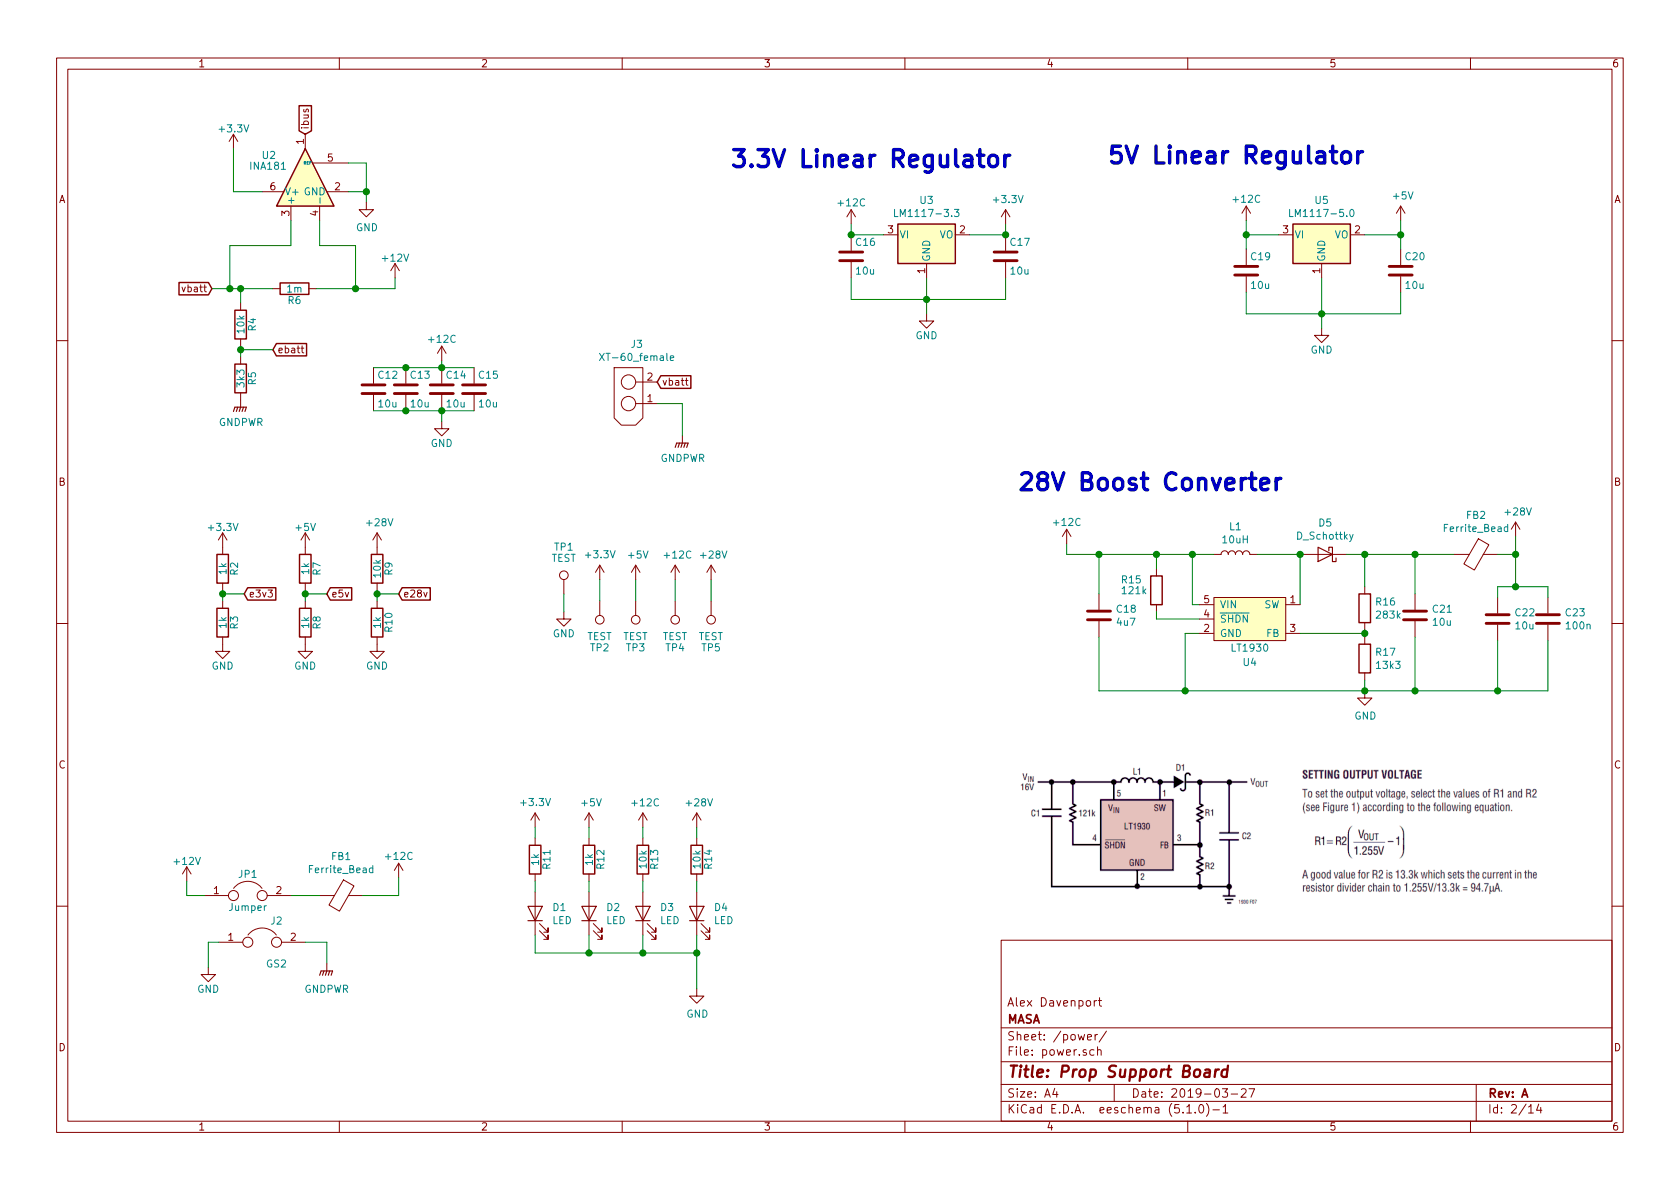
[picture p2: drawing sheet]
EESchema Schematic File Version 4
LIBS:prop_support-cache
EELAYER 29 0
EELAYER END
$Descr A4 11693 8268
encoding utf-8
Sheet 2 14
Title "Prop Support Board"
Date "2019-03-27"
Rev "A"
Comp "MASA"
Comment1 "Alex Davenport"
Comment2 ""
Comment3 ""
Comment4 ""
$EndDescr
$Comp
L power:GND #PWR0112
U 1 1
P 6450 2175
F 0 "#PWR0112" H 6450 1925 50  0001 C CNN
F 1 "GND" H 6450 2025 50  0000 C CNN
F 2 "" H 6450 2175 50  0001 C CNN
F 3 "" H 6450 2175 50  0001 C CNN
	1    6450 2175
	1    0    0    -1  
$EndComp
$Comp
L Device:C C17
U 1 1
P 7000 1775
F 0 "C17" H 7025 1875 50  0000 L CNN
F 1 "10u" H 7025 1675 50  0000 L CNN
F 2 "Capacitor_SMD:C_1206_3216Metric" H 7038 1625 50  0001 C CNN
F 3 "" H 7000 1775 50  0001 C CNN
	1    7000 1775
	1    0    0    -1  
$EndComp
$Comp
L Device:C C16
U 1 1
P 5925 1775
F 0 "C16" H 5950 1875 50  0000 L CNN
F 1 "10u" H 5950 1675 50  0000 L CNN
F 2 "Capacitor_SMD:C_1206_3216Metric" H 5963 1625 50  0001 C CNN
F 3 "" H 5925 1775 50  0001 C CNN
	1    5925 1775
	1    0    0    -1  
$EndComp
$Comp
L power:GND #PWR0113
U 1 1
P 9200 2275
F 0 "#PWR0113" H 9200 2025 50  0001 C CNN
F 1 "GND" H 9200 2125 50  0000 C CNN
F 2 "" H 9200 2275 50  0001 C CNN
F 3 "" H 9200 2275 50  0001 C CNN
	1    9200 2275
	1    0    0    -1  
$EndComp
$Comp
L Device:C C20
U 1 1
P 9750 1875
F 0 "C20" H 9775 1975 50  0000 L CNN
F 1 "10u" H 9775 1775 50  0000 L CNN
F 2 "Capacitor_SMD:C_1206_3216Metric" H 9788 1725 50  0001 C CNN
F 3 "" H 9750 1875 50  0001 C CNN
	1    9750 1875
	1    0    0    -1  
$EndComp
$Comp
L Device:C C19
U 1 1
P 8675 1875
F 0 "C19" H 8700 1975 50  0000 L CNN
F 1 "10u" H 8700 1775 50  0000 L CNN
F 2 "Capacitor_SMD:C_1206_3216Metric" H 8713 1725 50  0001 C CNN
F 3 "" H 8675 1875 50  0001 C CNN
	1    8675 1875
	1    0    0    -1  
$EndComp
$Comp
L power:GND #PWR0114
U 1 1
P 1450 6725
F 0 "#PWR0114" H 1450 6475 50  0001 C CNN
F 1 "GND" H 1450 6575 50  0000 C CNN
F 2 "" H 1450 6725 50  0001 C CNN
F 3 "" H 1450 6725 50  0001 C CNN
	1    1450 6725
	1    0    0    -1  
$EndComp
$Comp
L Device:C C14
U 1 1
P 3075 2700
F 0 "C14" H 3100 2800 50  0000 L CNN
F 1 "10u" H 3100 2600 50  0000 L CNN
F 2 "Capacitor_SMD:C_1206_3216Metric" H 3113 2550 50  0001 C CNN
F 3 "" H 3075 2700 50  0001 C CNN
	1    3075 2700
	1    0    0    -1  
$EndComp
$Comp
L power:GND #PWR0115
U 1 1
P 3075 2925
F 0 "#PWR0115" H 3075 2675 50  0001 C CNN
F 1 "GND" H 3075 2775 50  0000 C CNN
F 2 "" H 3075 2925 50  0001 C CNN
F 3 "" H 3075 2925 50  0001 C CNN
	1    3075 2925
	1    0    0    -1  
$EndComp
$Comp
L Device:C C13
U 1 1
P 2825 2700
F 0 "C13" H 2850 2800 50  0000 L CNN
F 1 "10u" H 2850 2600 50  0000 L CNN
F 2 "Capacitor_SMD:C_1206_3216Metric" H 2863 2550 50  0001 C CNN
F 3 "" H 2825 2700 50  0001 C CNN
	1    2825 2700
	1    0    0    -1  
$EndComp
$Comp
L Device:C C15
U 1 1
P 3300 2700
F 0 "C15" H 3325 2800 50  0000 L CNN
F 1 "10u" H 3325 2600 50  0000 L CNN
F 2 "Capacitor_SMD:C_1206_3216Metric" H 3338 2550 50  0001 C CNN
F 3 "" H 3300 2700 50  0001 C CNN
	1    3300 2700
	1    0    0    -1  
$EndComp
$Comp
L Device:C C12
U 1 1
P 2600 2700
F 0 "C12" H 2625 2800 50  0000 L CNN
F 1 "10u" H 2625 2600 50  0000 L CNN
F 2 "Capacitor_SMD:C_1206_3216Metric" H 2638 2550 50  0001 C CNN
F 3 "" H 2600 2700 50  0001 C CNN
	1    2600 2700
	1    0    0    -1  
$EndComp
$Comp
L Device:Jumper JP1
U 1 1
P 1725 6225
F 0 "JP1" H 1725 6375 50  0000 C CNN
F 1 "Jumper" H 1725 6145 50  0000 C CNN
F 2 "Connector_PinHeader_2.54mm:PinHeader_1x02_P2.54mm_Vertical" H 1725 6225 50  0001 C CNN
F 3 "" H 1725 6225 50  0001 C CNN
	1    1725 6225
	1    0    0    -1  
$EndComp
Wire Wire Line
	5925 1625 5925 1550
Wire Wire Line
	6450 2075 6450 2175
Connection ~ 6450 2075
Wire Wire Line
	7000 2075 7000 1925
Wire Wire Line
	5925 1925 5925 2075
Wire Wire Line
	8675 1725 8675 1625
Connection ~ 9200 2175
Wire Wire Line
	9750 2175 9750 2025
Wire Wire Line
	8675 2025 8675 2175
Wire Wire Line
	1450 6550 1450 6725
Wire Wire Line
	2275 6550 2275 6700
Wire Wire Line
	3075 2550 3075 2500
Wire Wire Line
	3075 2850 3075 2925
Connection ~ 2825 2850
Connection ~ 3075 2850
Connection ~ 2825 2550
Connection ~ 3075 2550
Wire Wire Line
	2600 2550 2825 2550
Wire Wire Line
	2600 2850 2825 2850
$Comp
L power:+12C #PWR0116
U 1 1
P 2775 6100
F 0 "#PWR0116" H 2775 5950 50  0001 C CNN
F 1 "+12C" H 2775 6250 50  0000 C CNN
F 2 "" H 2775 6100 50  0001 C CNN
F 3 "" H 2775 6100 50  0001 C CNN
	1    2775 6100
	1    0    0    -1  
$EndComp
$Comp
L power:+12C #PWR0117
U 1 1
P 5925 1550
F 0 "#PWR0117" H 5925 1400 50  0001 C CNN
F 1 "+12C" H 5925 1700 50  0000 C CNN
F 2 "" H 5925 1550 50  0001 C CNN
F 3 "" H 5925 1550 50  0001 C CNN
	1    5925 1550
	1    0    0    -1  
$EndComp
$Comp
L power:+12C #PWR0118
U 1 1
P 8675 1525
F 0 "#PWR0118" H 8675 1375 50  0001 C CNN
F 1 "+12C" H 8675 1675 50  0000 C CNN
F 2 "" H 8675 1525 50  0001 C CNN
F 3 "" H 8675 1525 50  0001 C CNN
	1    8675 1525
	1    0    0    -1  
$EndComp
$Comp
L power:+12V #PWR0119
U 1 1
P 1300 6125
F 0 "#PWR0119" H 1300 5975 50  0001 C CNN
F 1 "+12V" H 1300 6265 50  0000 C CNN
F 2 "" H 1300 6125 50  0001 C CNN
F 3 "" H 1300 6125 50  0001 C CNN
	1    1300 6125
	1    0    0    -1  
$EndComp
Wire Wire Line
	1300 6125 1300 6225
Wire Wire Line
	1300 6225 1425 6225
Wire Wire Line
	2775 6225 2775 6100
$Comp
L power:+12C #PWR0120
U 1 1
P 3075 2500
F 0 "#PWR0120" H 3075 2350 50  0001 C CNN
F 1 "+12C" H 3075 2650 50  0000 C CNN
F 2 "" H 3075 2500 50  0001 C CNN
F 3 "" H 3075 2500 50  0001 C CNN
	1    3075 2500
	1    0    0    -1  
$EndComp
$Comp
L Device:Jumper J2
U 1 1
P 1825 6550
F 0 "J2" H 1925 6700 50  0000 C CNN
F 1 "GS2" H 1925 6401 50  0000 C CNN
F 2 "Connector_PinHeader_2.54mm:PinHeader_1x02_P2.54mm_Vertical" V 1899 6550 50  0001 C CNN
F 3 "" H 1825 6550 50  0001 C CNN
	1    1825 6550
	1    0    0    -1  
$EndComp
Wire Wire Line
	9200 2175 9200 2275
Wire Wire Line
	2825 2850 3075 2850
Wire Wire Line
	3075 2850 3300 2850
Wire Wire Line
	2825 2550 3075 2550
Wire Wire Line
	3075 2550 3300 2550
Wire Wire Line
	8675 2175 9200 2175
Wire Wire Line
	9200 2175 9750 2175
Connection ~ 7000 1625
$Comp
L power:+3.3V #PWR0121
U 1 1
P 7000 1550
F 0 "#PWR0121" H 7000 1400 50  0001 C CNN
F 1 "+3.3V" H 7015 1723 50  0000 C CNN
F 2 "" H 7000 1550 50  0001 C CNN
F 3 "" H 7000 1550 50  0001 C CNN
	1    7000 1550
	1    0    0    -1  
$EndComp
Connection ~ 5925 1625
Connection ~ 8675 1625
Wire Wire Line
	8675 1625 8675 1525
$Comp
L power:+5V #PWR0122
U 1 1
P 9750 1525
F 0 "#PWR0122" H 9750 1375 50  0001 C CNN
F 1 "+5V" H 9765 1698 50  0000 C CNN
F 2 "" H 9750 1525 50  0001 C CNN
F 3 "" H 9750 1525 50  0001 C CNN
	1    9750 1525
	1    0    0    -1  
$EndComp
Wire Wire Line
	9750 1725 9750 1625
$Comp
L Device:L L1
U 1 1
P 8600 3850
F 0 "L1" V 8790 3850 50  0000 C CNN
F 1 "10uH" V 8699 3850 50  0000 C CNN
F 2 "Inductor_SMD:L_Wuerth_MAPI-4030" H 8600 3850 50  0001 C CNN
F 3 "SRP6060FA-100M" H 8600 3850 50  0001 C CNN
	1    8600 3850
	0    -1   -1   0   
$EndComp
$Comp
L Device:C C18
U 1 1
P 7650 4275
F 0 "C18" H 7765 4321 50  0000 L CNN
F 1 "4u7" H 7765 4230 50  0000 L CNN
F 2 "Capacitor_SMD:C_0805_2012Metric" H 7688 4125 50  0001 C CNN
F 3 "~" H 7650 4275 50  0001 C CNN
	1    7650 4275
	1    0    0    -1  
$EndComp
$Comp
L Device:C C21
U 1 1
P 9850 4275
F 0 "C21" H 9965 4321 50  0000 L CNN
F 1 "10u" H 9965 4230 50  0000 L CNN
F 2 "Capacitor_SMD:C_1206_3216Metric" H 9888 4125 50  0001 C CNN
F 3 "~" H 9850 4275 50  0001 C CNN
	1    9850 4275
	1    0    0    -1  
$EndComp
$Comp
L Device:D_Schottky D5
U 1 1
P 9225 3850
F 0 "D5" H 9225 3634 50  0000 C CNN
F 1 "D_Schottky" H 9225 3725 50  0000 C CNN
F 2 "davenport_kicad_footprints:SODFL4725X110N" H 9225 3850 50  0001 C CNN
F 3 "~" H 9225 3850 50  0001 C CNN
	1    9225 3850
	-1   0    0    1   
$EndComp
$Comp
L Device:R R15
U 1 1
P 8050 4100
F 0 "R15" H 7800 4175 50  0000 L CNN
F 1 "121k" H 7800 4100 50  0000 L CNN
F 2 "Resistor_SMD:R_0805_2012Metric" V 7980 4100 50  0001 C CNN
F 3 "~" H 8050 4100 50  0001 C CNN
	1    8050 4100
	1    0    0    -1  
$EndComp
$Comp
L Device:R R16
U 1 1
P 9500 4225
F 0 "R16" H 9570 4271 50  0000 L CNN
F 1 "283k" H 9570 4180 50  0000 L CNN
F 2 "Resistor_SMD:R_0805_2012Metric" V 9430 4225 50  0001 C CNN
F 3 "~" H 9500 4225 50  0001 C CNN
	1    9500 4225
	1    0    0    -1  
$EndComp
$Comp
L Device:R R17
U 1 1
P 9500 4575
F 0 "R17" H 9570 4621 50  0000 L CNN
F 1 "13k3" H 9570 4530 50  0000 L CNN
F 2 "Resistor_SMD:R_0805_2012Metric" V 9430 4575 50  0001 C CNN
F 3 "~" H 9500 4575 50  0001 C CNN
	1    9500 4575
	1    0    0    -1  
$EndComp
Wire Wire Line
	9375 3850 9500 3850
Wire Wire Line
	9500 3850 9500 4075
Wire Wire Line
	9500 3850 9850 3850
Wire Wire Line
	9850 3850 9850 4125
Connection ~ 9500 3850
Wire Wire Line
	9850 4425 9850 4800
Wire Wire Line
	9850 4800 9500 4800
Wire Wire Line
	8250 4800 8250 4400
Wire Wire Line
	8250 4400 8350 4400
Wire Wire Line
	9500 4725 9500 4800
Wire Wire Line
	7650 4425 7650 4800
Wire Wire Line
	7650 4800 8250 4800
Connection ~ 8250 4800
Wire Wire Line
	7650 4125 7650 3850
Wire Wire Line
	7650 3850 8050 3850
Wire Wire Line
	8050 3950 8050 3850
Connection ~ 8050 3850
Wire Wire Line
	8050 3850 8300 3850
Wire Wire Line
	8050 4250 8050 4300
Wire Wire Line
	8050 4300 8350 4300
Wire Wire Line
	8350 4200 8300 4200
Wire Wire Line
	8300 4200 8300 3850
Connection ~ 8300 3850
Wire Wire Line
	8300 3850 8450 3850
Wire Wire Line
	7425 3775 7425 3850
Wire Wire Line
	7425 3850 7650 3850
Connection ~ 7650 3850
$Comp
L power:+28V #PWR0123
U 1 1
P 10550 3725
F 0 "#PWR0123" H 10550 3575 50  0001 C CNN
F 1 "+28V" H 10565 3898 50  0000 C CNN
F 2 "" H 10800 3775 50  0001 C CNN
F 3 "" H 10800 3775 50  0001 C CNN
	1    10550 3725
	1    0    0    -1  
$EndComp
Wire Wire Line
	9850 3850 10125 3850
Connection ~ 9850 3850
Text Notes 7075 3425 0    118  ~ 24
28V Boost Converter
Wire Wire Line
	1450 6550 1525 6550
Wire Wire Line
	2125 6550 2275 6550
Text Notes 5075 1175 0    118  ~ 24
3.3V Linear Regulator
Text Notes 7700 1150 0    118  ~ 24
5V Linear Regulator
$Comp
L Device:Ferrite_Bead FB2
U 1 1
P 10275 3850
F 0 "FB2" V 10001 3850 50  0000 C CNN
F 1 "Ferrite_Bead" V 10092 3850 50  0000 C CNN
F 2 "Resistor_SMD:R_1206_3216Metric" V 10205 3850 50  0001 C CNN
F 3 "~" H 10275 3850 50  0001 C CNN
	1    10275 3850
	0    1    1    0   
$EndComp
$Comp
L Device:Ferrite_Bead FB1
U 1 1
P 2375 6225
F 0 "FB1" V 2101 6225 50  0000 C CNN
F 1 "Ferrite_Bead" V 2192 6225 50  0000 C CNN
F 2 "Resistor_SMD:R_1206_3216Metric" V 2305 6225 50  0001 C CNN
F 3 "~" H 2375 6225 50  0001 C CNN
	1    2375 6225
	0    1    1    0   
$EndComp
Wire Wire Line
	2225 6225 2025 6225
Wire Wire Line
	10425 3850 10550 3850
Wire Wire Line
	10550 3850 10550 3725
$Comp
L Device:C C23
U 1 1
P 10775 4300
F 0 "C23" H 10890 4346 50  0000 L CNN
F 1 "100n" H 10890 4255 50  0000 L CNN
F 2 "Capacitor_SMD:C_0805_2012Metric" H 10813 4150 50  0001 C CNN
F 3 "~" H 10775 4300 50  0001 C CNN
	1    10775 4300
	1    0    0    -1  
$EndComp
Connection ~ 10550 3850
$Comp
L Device:C C22
U 1 1
P 10425 4300
F 0 "C22" H 10540 4346 50  0000 L CNN
F 1 "10u" H 10540 4255 50  0000 L CNN
F 2 "Capacitor_SMD:C_1206_3216Metric" H 10463 4150 50  0001 C CNN
F 3 "~" H 10425 4300 50  0001 C CNN
	1    10425 4300
	1    0    0    -1  
$EndComp
Wire Wire Line
	10425 4150 10425 4075
Wire Wire Line
	10425 4075 10550 4075
Wire Wire Line
	10550 4075 10550 3850
Wire Wire Line
	10775 4150 10775 4075
Wire Wire Line
	10775 4075 10550 4075
Connection ~ 10550 4075
Wire Wire Line
	10775 4450 10775 4800
Wire Wire Line
	10775 4800 10425 4800
Connection ~ 9850 4800
Wire Wire Line
	10425 4450 10425 4800
Connection ~ 10425 4800
Wire Wire Line
	10425 4800 9850 4800
$Comp
L power:GND #PWR0124
U 1 1
P 9500 4800
F 0 "#PWR0124" H 9500 4550 50  0001 C CNN
F 1 "GND" H 9505 4627 50  0000 C CNN
F 2 "" H 9500 4800 50  0001 C CNN
F 3 "" H 9500 4800 50  0001 C CNN
	1    9500 4800
	1    0    0    -1  
$EndComp
Connection ~ 9500 4800
$Comp
L power:+12C #PWR0125
U 1 1
P 7425 3775
F 0 "#PWR0125" H 7425 3625 50  0001 C CNN
F 1 "+12C" H 7425 3925 50  0000 C CNN
F 2 "" H 7425 3775 50  0001 C CNN
F 3 "" H 7425 3775 50  0001 C CNN
	1    7425 3775
	1    0    0    -1  
$EndComp
Wire Wire Line
	9500 4800 8250 4800
$Comp
L power:GNDPWR #PWR0126
U 1 1
P 2275 6700
F 0 "#PWR0126" H 2275 6500 50  0001 C CNN
F 1 "GNDPWR" H 2275 6525 50  0000 C CNN
F 2 "" H 2275 6650 50  0001 C CNN
F 3 "" H 2275 6650 50  0001 C CNN
	1    2275 6700
	1    0    0    -1  
$EndComp
Wire Wire Line
	5925 2075 6450 2075
Wire Wire Line
	6450 2075 7000 2075
$Comp
L Regulator_Linear:LM1117-3.3 U3
U 1 1
P 6450 1625
F 0 "U3" H 6450 1867 50  0000 C CNN
F 1 "LM1117-3.3" H 6450 1776 50  0000 C CNN
F 2 "Package_TO_SOT_SMD:SOT-223-3_TabPin2" H 6450 1625 50  0001 C CNN
F 3 "http://www.ti.com/lit/ds/symlink/lm1117.pdf" H 6450 1625 50  0001 C CNN
	1    6450 1625
	1    0    0    -1  
$EndComp
Wire Wire Line
	5925 1625 6150 1625
Wire Wire Line
	6450 1925 6450 2075
Wire Wire Line
	6750 1625 7000 1625
Wire Wire Line
	9750 1525 9750 1625
Connection ~ 9750 1625
Wire Wire Line
	7000 1550 7000 1625
Text GLabel 1475 2000 0    49   Input ~ 0
vbatt
$Comp
L Device:R R6
U 1 1
P 2050 2000
F 0 "R6" V 2130 2000 50  0000 C CNN
F 1 "1m" V 2050 2000 50  0000 C CNN
F 2 "Resistor_SMD:R_2512_6332Metric" V 1980 2000 50  0001 C CNN
F 3 "" H 2050 2000 50  0001 C CNN
	1    2050 2000
	0    1    1    0   
$EndComp
$Comp
L power:+12V #PWR0127
U 1 1
P 2750 1925
F 0 "#PWR0127" H 2750 1775 50  0001 C CNN
F 1 "+12V" H 2750 2065 50  0000 C CNN
F 2 "" H 2750 1925 50  0001 C CNN
F 3 "" H 2750 1925 50  0001 C CNN
	1    2750 1925
	1    0    0    -1  
$EndComp
$Comp
L Device:R R4
U 1 1
P 1675 2250
F 0 "R4" V 1755 2250 50  0000 C CNN
F 1 "10k" V 1675 2250 50  0000 C CNN
F 2 "Resistor_SMD:R_0805_2012Metric" V 1605 2250 50  0001 C CNN
F 3 "" H 1675 2250 50  0001 C CNN
	1    1675 2250
	1    0    0    -1  
$EndComp
$Comp
L Device:R R5
U 1 1
P 1675 2625
F 0 "R5" V 1755 2625 50  0000 C CNN
F 1 "3k3" V 1675 2625 50  0000 C CNN
F 2 "Resistor_SMD:R_0805_2012Metric" V 1605 2625 50  0001 C CNN
F 3 "" H 1675 2625 50  0001 C CNN
	1    1675 2625
	1    0    0    -1  
$EndComp
Text GLabel 1900 2425 2    49   Input ~ 0
ebatt
Text GLabel 2125 925  1    49   Input ~ 0
ibus
$Comp
L power:+3.3V #PWR0129
U 1 1
P 1625 1025
F 0 "#PWR0129" H 1625 875 50  0001 C CNN
F 1 "+3.3V" H 1625 1165 50  0000 C CNN
F 2 "" H 1625 1025 50  0001 C CNN
F 3 "" H 1625 1025 50  0001 C CNN
	1    1625 1025
	1    0    0    -1  
$EndComp
$Comp
L power:+3.3V #PWR0131
U 1 1
P 1550 3800
F 0 "#PWR0131" H 1550 3650 50  0001 C CNN
F 1 "+3.3V" H 1550 3940 50  0000 C CNN
F 2 "" H 1550 3800 50  0001 C CNN
F 3 "" H 1550 3800 50  0001 C CNN
	1    1550 3800
	1    0    0    -1  
$EndComp
$Comp
L power:+5V #PWR0132
U 1 1
P 2125 3800
F 0 "#PWR0132" H 2125 3650 50  0001 C CNN
F 1 "+5V" H 2125 3940 50  0000 C CNN
F 2 "" H 2125 3800 50  0001 C CNN
F 3 "" H 2125 3800 50  0001 C CNN
	1    2125 3800
	1    0    0    -1  
$EndComp
$Comp
L Device:R R3
U 1 1
P 1550 4325
F 0 "R3" V 1630 4325 50  0000 C CNN
F 1 "1k" V 1550 4325 50  0000 C CNN
F 2 "Resistor_SMD:R_0805_2012Metric" V 1480 4325 50  0001 C CNN
F 3 "" H 1550 4325 50  0001 C CNN
	1    1550 4325
	1    0    0    -1  
$EndComp
$Comp
L Device:R R2
U 1 1
P 1550 3950
F 0 "R2" V 1630 3950 50  0000 C CNN
F 1 "1k" V 1550 3950 50  0000 C CNN
F 2 "Resistor_SMD:R_0805_2012Metric" V 1480 3950 50  0001 C CNN
F 3 "" H 1550 3950 50  0001 C CNN
	1    1550 3950
	1    0    0    -1  
$EndComp
$Comp
L power:GND #PWR0133
U 1 1
P 1550 4475
F 0 "#PWR0133" H 1550 4225 50  0001 C CNN
F 1 "GND" H 1550 4325 50  0000 C CNN
F 2 "" H 1550 4475 50  0001 C CNN
F 3 "" H 1550 4475 50  0001 C CNN
	1    1550 4475
	1    0    0    -1  
$EndComp
$Comp
L Device:R R7
U 1 1
P 2125 3950
F 0 "R7" V 2205 3950 50  0000 C CNN
F 1 "1k" V 2125 3950 50  0000 C CNN
F 2 "Resistor_SMD:R_0805_2012Metric" V 2055 3950 50  0001 C CNN
F 3 "" H 2125 3950 50  0001 C CNN
	1    2125 3950
	1    0    0    -1  
$EndComp
$Comp
L Device:R R8
U 1 1
P 2125 4325
F 0 "R8" V 2205 4325 50  0000 C CNN
F 1 "1k" V 2125 4325 50  0000 C CNN
F 2 "Resistor_SMD:R_0805_2012Metric" V 2055 4325 50  0001 C CNN
F 3 "" H 2125 4325 50  0001 C CNN
	1    2125 4325
	1    0    0    -1  
$EndComp
$Comp
L power:GND #PWR0134
U 1 1
P 2125 4475
F 0 "#PWR0134" H 2125 4225 50  0001 C CNN
F 1 "GND" H 2125 4325 50  0000 C CNN
F 2 "" H 2125 4475 50  0001 C CNN
F 3 "" H 2125 4475 50  0001 C CNN
	1    2125 4475
	1    0    0    -1  
$EndComp
Text GLabel 1700 4125 2    49   Input ~ 0
e3v3
Text GLabel 2275 4125 2    49   Input ~ 0
e5v
Wire Wire Line
	2750 2000 2750 1925
Wire Wire Line
	1675 2100 1675 2000
Connection ~ 1675 2000
Wire Wire Line
	1675 2400 1675 2425
Wire Wire Line
	1900 2425 1675 2425
Connection ~ 1675 2425
Wire Wire Line
	2125 4100 2125 4125
Wire Wire Line
	1700 4125 1550 4125
Wire Wire Line
	2275 4125 2125 4125
Connection ~ 2125 4125
Wire Wire Line
	1675 2000 1900 2000
Wire Wire Line
	1675 2425 1675 2475
Wire Wire Line
	2125 4125 2125 4175
$Comp
L power:GNDPWR #PWR0135
U 1 1
P 1675 2775
F 0 "#PWR0135" H 1675 2575 50  0001 C CNN
F 1 "GNDPWR" H 1679 2621 50  0000 C CNN
F 2 "" H 1675 2725 50  0001 C CNN
F 3 "" H 1675 2725 50  0001 C CNN
	1    1675 2775
	1    0    0    -1  
$EndComp
$Comp
L Device:R R9
U 1 1
P 2625 3950
F 0 "R9" V 2705 3950 50  0000 C CNN
F 1 "10k" V 2625 3950 50  0000 C CNN
F 2 "Resistor_SMD:R_0805_2012Metric" V 2555 3950 50  0001 C CNN
F 3 "" H 2625 3950 50  0001 C CNN
	1    2625 3950
	1    0    0    -1  
$EndComp
$Comp
L Device:R R10
U 1 1
P 2625 4325
F 0 "R10" V 2705 4325 50  0000 C CNN
F 1 "1k" V 2625 4325 50  0000 C CNN
F 2 "Resistor_SMD:R_0805_2012Metric" V 2555 4325 50  0001 C CNN
F 3 "" H 2625 4325 50  0001 C CNN
	1    2625 4325
	1    0    0    -1  
$EndComp
$Comp
L power:GND #PWR0136
U 1 1
P 2625 4475
F 0 "#PWR0136" H 2625 4225 50  0001 C CNN
F 1 "GND" H 2625 4325 50  0000 C CNN
F 2 "" H 2625 4475 50  0001 C CNN
F 3 "" H 2625 4475 50  0001 C CNN
	1    2625 4475
	1    0    0    -1  
$EndComp
Text GLabel 2775 4125 2    49   Input ~ 0
e28v
Wire Wire Line
	2625 4100 2625 4125
Wire Wire Line
	2775 4125 2625 4125
Connection ~ 2625 4125
Wire Wire Line
	2625 4125 2625 4175
$Comp
L power:+28V #PWR0137
U 1 1
P 2625 3800
F 0 "#PWR0137" H 2625 3650 50  0001 C CNN
F 1 "+28V" H 2640 3973 50  0000 C CNN
F 2 "" H 2875 3850 50  0001 C CNN
F 3 "" H 2875 3850 50  0001 C CNN
	1    2625 3800
	1    0    0    -1  
$EndComp
Wire Wire Line
	1550 4100 1550 4125
Connection ~ 1550 4125
Wire Wire Line
	1550 4125 1550 4175
$Comp
L Regulator_Linear:LM1117-5.0 U5
U 1 1
P 9200 1625
F 0 "U5" H 9200 1867 50  0000 C CNN
F 1 "LM1117-5.0" H 9200 1776 50  0000 C CNN
F 2 "Package_TO_SOT_SMD:SOT-223-3_TabPin2" H 9200 1625 50  0001 C CNN
F 3 "http://www.ti.com/lit/ds/symlink/lm1117.pdf" H 9200 1625 50  0001 C CNN
	1    9200 1625
	1    0    0    -1  
$EndComp
$Comp
L power:+3.3V #PWR?
U 1 1
P 4175 4025
AR Path="/5CA1FC12" Ref="#PWR?"  Part="1" 
AR Path="/5BEEF6EA/5CA1FC12" Ref="#PWR?"  Part="1" 
AR Path="/5C9C4D6C/5CA1FC12" Ref="#PWR0128"  Part="1" 
F 0 "#PWR0128" H 4175 3875 50  0001 C CNN
F 1 "+3.3V" H 4175 4200 50  0000 C CNN
F 2 "" H 4175 4025 50  0001 C CNN
F 3 "" H 4175 4025 50  0001 C CNN
	1    4175 4025
	1    0    0    -1  
$EndComp
$Comp
L power:GND #PWR?
U 1 1
P 3925 4250
AR Path="/5CA1FC18" Ref="#PWR?"  Part="1" 
AR Path="/5BEEF6EA/5CA1FC18" Ref="#PWR?"  Part="1" 
AR Path="/5C9C4D6C/5CA1FC18" Ref="#PWR0130"  Part="1" 
F 0 "#PWR0130" H 3925 4000 50  0001 C CNN
F 1 "GND" H 3925 4100 50  0000 C CNN
F 2 "" H 3925 4250 50  0001 C CNN
F 3 "" H 3925 4250 50  0001 C CNN
	1    3925 4250
	1    0    0    -1  
$EndComp
$Comp
L Connector:TestPoint TP?
U 1 1
P 3925 4125
AR Path="/5CA1FC1E" Ref="TP?"  Part="1" 
AR Path="/5BEEF6EA/5CA1FC1E" Ref="TP?"  Part="1" 
AR Path="/5C9C4D6C/5CA1FC1E" Ref="TP1"  Part="1" 
F 0 "TP1" H 3925 4425 50  0000 C BNN
F 1 "TEST" H 3925 4375 50  0000 C CNN
F 2 "TestPoint:TestPoint_THTPad_D1.0mm_Drill0.5mm" H 3925 4125 50  0001 C CNN
F 3 "" H 3925 4125 50  0001 C CNN
	1    3925 4125
	1    0    0    -1  
$EndComp
$Comp
L Connector:TestPoint TP?
U 1 1
P 4175 4175
AR Path="/5CA1FC24" Ref="TP?"  Part="1" 
AR Path="/5BEEF6EA/5CA1FC24" Ref="TP?"  Part="1" 
AR Path="/5C9C4D6C/5CA1FC24" Ref="TP2"  Part="1" 
F 0 "TP2" H 4175 4475 50  0000 C BNN
F 1 "TEST" H 4175 4425 50  0000 C CNN
F 2 "TestPoint:TestPoint_THTPad_D1.0mm_Drill0.5mm" H 4175 4175 50  0001 C CNN
F 3 "" H 4175 4175 50  0001 C CNN
	1    4175 4175
	-1   0    0    1   
$EndComp
Wire Wire Line
	3925 4250 3925 4125
Wire Wire Line
	4175 4025 4175 4175
Wire Wire Line
	8675 1625 8900 1625
Wire Wire Line
	9200 1925 9200 2175
Wire Wire Line
	9500 1625 9750 1625
$Comp
L Connector:TestPoint TP?
U 1 1
P 4425 4175
AR Path="/5CA4D498" Ref="TP?"  Part="1" 
AR Path="/5BEEF6EA/5CA4D498" Ref="TP?"  Part="1" 
AR Path="/5C9C4D6C/5CA4D498" Ref="TP3"  Part="1" 
F 0 "TP3" H 4425 4475 50  0000 C BNN
F 1 "TEST" H 4425 4425 50  0000 C CNN
F 2 "TestPoint:TestPoint_THTPad_D1.0mm_Drill0.5mm" H 4425 4175 50  0001 C CNN
F 3 "" H 4425 4175 50  0001 C CNN
	1    4425 4175
	-1   0    0    1   
$EndComp
Wire Wire Line
	4425 4025 4425 4175
$Comp
L Connector:TestPoint TP?
U 1 1
P 4700 4175
AR Path="/5CA51E88" Ref="TP?"  Part="1" 
AR Path="/5BEEF6EA/5CA51E88" Ref="TP?"  Part="1" 
AR Path="/5C9C4D6C/5CA51E88" Ref="TP4"  Part="1" 
F 0 "TP4" H 4700 4475 50  0000 C BNN
F 1 "TEST" H 4700 4425 50  0000 C CNN
F 2 "TestPoint:TestPoint_THTPad_D1.0mm_Drill0.5mm" H 4700 4175 50  0001 C CNN
F 3 "" H 4700 4175 50  0001 C CNN
	1    4700 4175
	-1   0    0    1   
$EndComp
Wire Wire Line
	4700 4025 4700 4175
$Comp
L Connector:TestPoint TP?
U 1 1
P 4950 4175
AR Path="/5CA51E95" Ref="TP?"  Part="1" 
AR Path="/5BEEF6EA/5CA51E95" Ref="TP?"  Part="1" 
AR Path="/5C9C4D6C/5CA51E95" Ref="TP5"  Part="1" 
F 0 "TP5" H 4950 4475 50  0000 C BNN
F 1 "TEST" H 4950 4425 50  0000 C CNN
F 2 "TestPoint:TestPoint_THTPad_D1.0mm_Drill0.5mm" H 4950 4175 50  0001 C CNN
F 3 "" H 4950 4175 50  0001 C CNN
	1    4950 4175
	-1   0    0    1   
$EndComp
Wire Wire Line
	4950 4025 4950 4175
$Comp
L power:+5V #PWR0140
U 1 1
P 4425 4025
F 0 "#PWR0140" H 4425 3875 50  0001 C CNN
F 1 "+5V" H 4440 4198 50  0000 C CNN
F 2 "" H 4425 4025 50  0001 C CNN
F 3 "" H 4425 4025 50  0001 C CNN
	1    4425 4025
	1    0    0    -1  
$EndComp
$Comp
L power:+12C #PWR0141
U 1 1
P 4700 4025
F 0 "#PWR0141" H 4700 3875 50  0001 C CNN
F 1 "+12C" H 4715 4198 50  0000 C CNN
F 2 "" H 4700 4025 50  0001 C CNN
F 3 "" H 4700 4025 50  0001 C CNN
	1    4700 4025
	1    0    0    -1  
$EndComp
$Comp
L power:+28V #PWR0142
U 1 1
P 4950 4025
F 0 "#PWR0142" H 4950 3875 50  0001 C CNN
F 1 "+28V" H 4965 4198 50  0000 C CNN
F 2 "" H 5200 4075 50  0001 C CNN
F 3 "" H 5200 4075 50  0001 C CNN
	1    4950 4025
	1    0    0    -1  
$EndComp
$Comp
L power:+3.3V #PWR?
U 1 1
P 3725 5750
AR Path="/5CA6099A" Ref="#PWR?"  Part="1" 
AR Path="/5BEEF6EA/5CA6099A" Ref="#PWR?"  Part="1" 
AR Path="/5C9C4D6C/5CA6099A" Ref="#PWR0143"  Part="1" 
F 0 "#PWR0143" H 3725 5600 50  0001 C CNN
F 1 "+3.3V" H 3725 5925 50  0000 C CNN
F 2 "" H 3725 5750 50  0001 C CNN
F 3 "" H 3725 5750 50  0001 C CNN
	1    3725 5750
	1    0    0    -1  
$EndComp
$Comp
L power:+5V #PWR0144
U 1 1
P 4100 5750
F 0 "#PWR0144" H 4100 5600 50  0001 C CNN
F 1 "+5V" H 4115 5923 50  0000 C CNN
F 2 "" H 4100 5750 50  0001 C CNN
F 3 "" H 4100 5750 50  0001 C CNN
	1    4100 5750
	1    0    0    -1  
$EndComp
$Comp
L power:+12C #PWR0145
U 1 1
P 4475 5750
F 0 "#PWR0145" H 4475 5600 50  0001 C CNN
F 1 "+12C" H 4490 5923 50  0000 C CNN
F 2 "" H 4475 5750 50  0001 C CNN
F 3 "" H 4475 5750 50  0001 C CNN
	1    4475 5750
	1    0    0    -1  
$EndComp
$Comp
L power:+28V #PWR0146
U 1 1
P 4850 5750
F 0 "#PWR0146" H 4850 5600 50  0001 C CNN
F 1 "+28V" H 4865 5923 50  0000 C CNN
F 2 "" H 5100 5800 50  0001 C CNN
F 3 "" H 5100 5800 50  0001 C CNN
	1    4850 5750
	1    0    0    -1  
$EndComp
$Comp
L Device:LED D1
U 1 1
P 3725 6350
F 0 "D1" V 3764 6233 50  0000 R CNN
F 1 "LED" V 3673 6233 50  0000 R CNN
F 2 "LED_SMD:LED_0805_2012Metric" H 3725 6350 50  0001 C CNN
F 3 "~" H 3725 6350 50  0001 C CNN
	1    3725 6350
	0    -1   -1   0   
$EndComp
$Comp
L Device:R R11
U 1 1
P 3725 5975
F 0 "R11" V 3805 5975 50  0000 C CNN
F 1 "1k" V 3725 5975 50  0000 C CNN
F 2 "Resistor_SMD:R_0805_2012Metric" V 3655 5975 50  0001 C CNN
F 3 "" H 3725 5975 50  0001 C CNN
	1    3725 5975
	1    0    0    -1  
$EndComp
Wire Wire Line
	3725 5750 3725 5825
Wire Wire Line
	3725 6125 3725 6200
Wire Wire Line
	3725 6500 3725 6625
$Comp
L Device:LED D2
U 1 1
P 4100 6350
F 0 "D2" V 4139 6233 50  0000 R CNN
F 1 "LED" V 4048 6233 50  0000 R CNN
F 2 "LED_SMD:LED_0805_2012Metric" H 4100 6350 50  0001 C CNN
F 3 "~" H 4100 6350 50  0001 C CNN
	1    4100 6350
	0    -1   -1   0   
$EndComp
$Comp
L Device:R R12
U 1 1
P 4100 5975
F 0 "R12" V 4180 5975 50  0000 C CNN
F 1 "1k" V 4100 5975 50  0000 C CNN
F 2 "Resistor_SMD:R_0805_2012Metric" V 4030 5975 50  0001 C CNN
F 3 "" H 4100 5975 50  0001 C CNN
	1    4100 5975
	1    0    0    -1  
$EndComp
Wire Wire Line
	4100 5750 4100 5825
Wire Wire Line
	4100 6125 4100 6200
$Comp
L Device:LED D3
U 1 1
P 4475 6350
F 0 "D3" V 4514 6233 50  0000 R CNN
F 1 "LED" V 4423 6233 50  0000 R CNN
F 2 "LED_SMD:LED_0805_2012Metric" H 4475 6350 50  0001 C CNN
F 3 "~" H 4475 6350 50  0001 C CNN
	1    4475 6350
	0    -1   -1   0   
$EndComp
$Comp
L Device:R R13
U 1 1
P 4475 5975
F 0 "R13" V 4555 5975 50  0000 C CNN
F 1 "10k" V 4475 5975 50  0000 C CNN
F 2 "Resistor_SMD:R_0805_2012Metric" V 4405 5975 50  0001 C CNN
F 3 "" H 4475 5975 50  0001 C CNN
	1    4475 5975
	1    0    0    -1  
$EndComp
Wire Wire Line
	4475 5750 4475 5825
Wire Wire Line
	4475 6125 4475 6200
Wire Wire Line
	4475 6500 4475 6625
$Comp
L Device:LED D4
U 1 1
P 4850 6350
F 0 "D4" V 4889 6233 50  0000 R CNN
F 1 "LED" V 4798 6233 50  0000 R CNN
F 2 "LED_SMD:LED_0805_2012Metric" H 4850 6350 50  0001 C CNN
F 3 "~" H 4850 6350 50  0001 C CNN
	1    4850 6350
	0    -1   -1   0   
$EndComp
$Comp
L Device:R R14
U 1 1
P 4850 5975
F 0 "R14" V 4930 5975 50  0000 C CNN
F 1 "10k" V 4850 5975 50  0000 C CNN
F 2 "Resistor_SMD:R_0805_2012Metric" V 4780 5975 50  0001 C CNN
F 3 "" H 4850 5975 50  0001 C CNN
	1    4850 5975
	1    0    0    -1  
$EndComp
Wire Wire Line
	4850 5750 4850 5825
Wire Wire Line
	4850 6125 4850 6200
Wire Wire Line
	4850 6500 4850 6625
Connection ~ 4475 6625
Wire Wire Line
	4475 6625 4850 6625
Wire Wire Line
	3725 6625 4100 6625
Wire Wire Line
	4100 6500 4100 6625
Connection ~ 4100 6625
Wire Wire Line
	4100 6625 4475 6625
Wire Wire Line
	4850 6625 4850 6875
Connection ~ 4850 6625
$Comp
L power:GND #PWR0147
U 1 1
P 4850 6875
F 0 "#PWR0147" H 4850 6625 50  0001 C CNN
F 1 "GND" H 4855 6702 50  0000 C CNN
F 2 "" H 4850 6875 50  0001 C CNN
F 3 "" H 4850 6875 50  0001 C CNN
	1    4850 6875
	1    0    0    -1  
$EndComp
Wire Wire Line
	9050 3850 9050 4200
Connection ~ 9050 3850
Wire Wire Line
	9050 3850 9075 3850
Wire Wire Line
	9500 4375 9500 4400
Connection ~ 9500 4400
Wire Wire Line
	9500 4400 9500 4425
$Comp
L davenport-kicad:LT1930 U4
U 1 1
P 8700 4300
F 0 "U4" H 8700 4000 50  0000 C CNN
F 1 "LT1930" H 8700 4100 50  0000 C CNN
F 2 "Package_TO_SOT_SMD:SOT-23-5" H 8700 4650 50  0001 C CNN
F 3 "" H 8700 4650 50  0001 C CNN
	1    8700 4300
	1    0    0    -1  
$EndComp
Wire Wire Line
	8750 3850 9050 3850
Wire Wire Line
	9050 4400 9500 4400
$Comp
L Amplifier_Current:INA181 U2
U 1 1
P 2125 1225
F 0 "U2" V 2275 1425 50  0000 L CNN
F 1 "INA181" V 2200 1350 50  0000 L CNN
F 2 "Package_TO_SOT_SMD:SOT-23-6" H 2175 1275 50  0001 C CNN
F 3 "http://www.ti.com/lit/ds/symlink/ina181.pdf" H 2275 1375 50  0001 C CNN
	1    2125 1225
	0    -1   -1   0   
$EndComp
Wire Wire Line
	1600 1700 2025 1700
Wire Wire Line
	2025 1700 2025 1525
Wire Wire Line
	2225 1525 2225 1700
Wire Wire Line
	2225 1700 2475 1700
Wire Wire Line
	1475 2000 1600 2000
Wire Wire Line
	2200 2000 2475 2000
Wire Wire Line
	1600 1700 1600 2000
Connection ~ 1600 2000
Wire Wire Line
	1600 2000 1675 2000
Wire Wire Line
	2475 1700 2475 2000
Connection ~ 2475 2000
Wire Wire Line
	2475 2000 2750 2000
Wire Wire Line
	2425 1125 2550 1125
Wire Wire Line
	2425 1325 2550 1325
Wire Wire Line
	2550 1325 2550 1400
$Comp
L power:GND #PWR0152
U 1 1
P 2550 1400
F 0 "#PWR0152" H 2550 1150 50  0001 C CNN
F 1 "GND" H 2555 1227 50  0000 C CNN
F 2 "" H 2550 1400 50  0001 C CNN
F 3 "" H 2550 1400 50  0001 C CNN
	1    2550 1400
	1    0    0    -1  
$EndComp
Wire Wire Line
	1825 1325 1625 1325
Wire Wire Line
	1625 1025 1625 1325
Wire Wire Line
	2550 1325 2550 1125
Connection ~ 2550 1325
$Comp
L davenport-kicad:XT-60_female J3
U 1 1
P 4625 2450
F 0 "J3" H 4433 2515 50  0000 C CNN
F 1 "XT-60_female" H 4433 2424 50  0000 C CNN
F 2 "davenport_kicad_footprints:XT60" H 4625 2450 50  0001 C CNN
F 3 "" H 4625 2450 50  0001 C CNN
	1    4625 2450
	1    0    0    -1  
$EndComp
Text GLabel 4575 2650 2    50   Input ~ 0
vbatt
Wire Wire Line
	4575 2800 4750 2800
Wire Wire Line
	4750 2800 4750 3025
$Comp
L power:GNDPWR #PWR0153
U 1 1
P 4750 3025
F 0 "#PWR0153" H 4750 2825 50  0001 C CNN
F 1 "GNDPWR" H 4754 2871 50  0000 C CNN
F 2 "" H 4750 2975 50  0001 C CNN
F 3 "" H 4750 2975 50  0001 C CNN
	1    4750 3025
	1    0    0    -1  
$EndComp
Wire Wire Line
	2525 6225 2775 6225
$EndSCHEMATC
